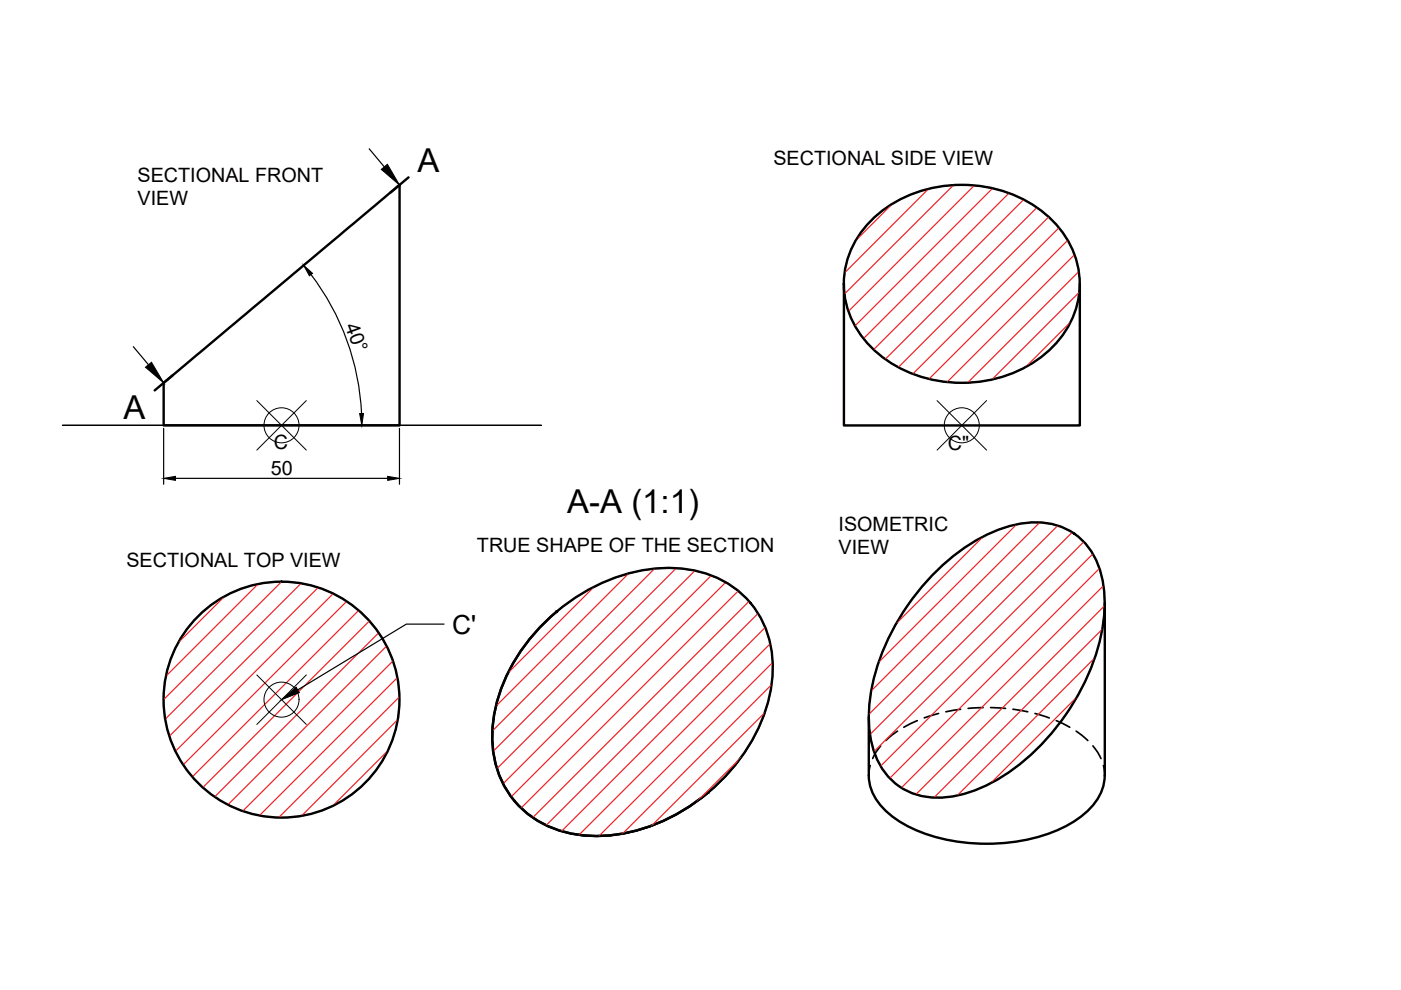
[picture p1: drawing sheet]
<svg xmlns="http://www.w3.org/2000/svg" width="297mm" height="210mm" viewBox="0 0 297 210" stroke-linecap="round" stroke-linejoin="round" font-family="sans-serif">
<!-- layer: MD_Visible -->
<g fill="none" stroke="#000" stroke-width=".51">
<path d="M184.2 47.2a28.2 28.2 0 0 1 29.9-6.2 22 22 0 0 1 14.5 15.6 19.1 19.1 0 0 1-7.7 19 28.5 28.5 0 0 1-35.4-1.2 18.5 18.5 0 0 1-1.3-27.2zM178.9 60.2v30h50v-30M34.7 81.2l50-42v51h-50zM114.5 133a38.5 38.5 0 0 1 27.9-12.6 21.1 21.1 0 0 1 19.6 12.1 26 26 0 0 1-.8 21 40.7 40.7 0 0 1-31.4 23.6 23.8 23.8 0 0 1-19.4-5.9 21.4 21.4 0 0 1-5.7-19.1 36.2 36.2 0 0 1 9.8-19.1zM118 129.7a36.9 36.9 0 0 0-13.6 24.3 21.1 21.1 0 0 0 4.8 15.9M198.9 120.8a34.2 34.2 0 0 1 17.9-9.8 14 14 0 0 1 15.2 6.9 23.4 23.4 0 0 1 1.9 14.4 48.6 48.6 0 0 1-23.2 33.4 23.4 23.4 0 0 1-14.2 3.3 13.6 13.6 0 0 1-11.3-10.1 31.4 31.4 0 0 1 1.6-19.8 51.3 51.3 0 0 1 12.1-18.3zM234.2 127.8v36.7M184.2 152.1v12.4M150.2 168a36.9 36.9 0 0 1-26.4 9.1 21.6 21.6 0 0 1-14.7-7.2M184.2 164.4a11.7 11.7 0 0 0 5.9 9.4 35.3 35.3 0 0 0 21.4 5 31.9 31.9 0 0 0 18.1-6 11.2 11.2 0 0 0 4.6-8.4"/>
<circle cx="59.7" cy="148.3" r="25"/>
</g>
<!-- layer: MD_Hidden -->
<g fill="none" stroke="#000" stroke-width=".36">
<path d="M186.7 158.2l-1 1.3-.7 1.3M190.3 155l-2.5 2M194.5 152.8l-2.9 1.4M199 151.3l-3 .9M203.7 150.4l-3.2 .5M208.4 150l-3.1 .2M210 150l3.2 .2M214.8 150.4l3.1 .5M219.4 151.3l3.1 .9M224 152.8l2.8 1.4M228.2 155l2.4 2M231.7 158.2l1 1.3 .7 1.3"/>
<path d="M184.5 162.3l-.3 2.2M233.9 162.3l.3 2.2"/>
</g>
<!-- layer: MD_Visible -->
<g fill="#000" stroke="#000" stroke-width=".21">
<circle cx="118" cy="129.7" r=".24"/>
<circle cx="150.2" cy="168" r=".24"/>
</g>
<!-- layer: MD_Annotation -->
<path d="M86.6 37.6l-3.8 3.2M36.6 79.6l-3.8 3.2" fill="none" stroke="#000" stroke-width=".51"/>
<path d="M78.3 31.6l3.2 3.8M28.3 73.5l3.2 3.8" fill="none" stroke="#000" stroke-width=".25"/>
<path d="M80.8 35.9l1.3-1.1 2.6 4.4zM30.8 77.9l1.3-1.1 2.6 4.4z" fill="#000" stroke="#000" stroke-width=".21"/>
<!-- layer: 0 -->
<g fill="none" stroke="#ed1f24" stroke-width=".25">
<path d="M202.1 39.3l-23 23M206.6 39.3l-26.7 26.7M210.4 39.9l-29.1 29.2M189.2 43.3l-7.7 7.6M196.8 40.1l-17.7 17.7M213.9 41l-30.8 30.8M217 42.3l-31.8 31.8M219.8 44l-32.1 32.2M222.3 46l-31.8 31.9M224.5 48.3l-30.9 31M226.4 50.9l-29.4 29.4M227.8 54l-27 27"/>
<path d="M228.7 57.6l-23.5 23.5M227 68.3l-9.5 9.5M228.8 61.9l-18.5 18.6M208.4 113.8l-18.3 18.3M215.5 111.2l-29.2 29.2M220.4 110.8l-35.7 35.7M224.2 111.5l-40 40M227.3 112.9l-42.8 42.8M229.8 114.9l-44.5 44.4M231.7 117.4l-45 45M47.5 126.5l-9.6 9.7M54.7 123.9l-19.5 19.4"/>
<path d="M59.7 123.4l-25 24.9M63.8 123.7l-28.8 28.8M67.4 124.6l-31.5 31.5M70.6 125.9l-33.4 33.4M73.5 127.5l-34.7 34.7M76 129.4l-35.2 35.3M78.3 131.6l-35.3 35.4M80.3 134.2l-34.8 34.7M82 137l-33.7 33.6M125.9 124.5l-18.1 18.1M133.3 121.6l-28.1 28.1M138.8 120.6l-34.4 34.3"/>
<path d="M143.3 120.5l-38.7 38.8M147.3 121l-41.9 41.9M150.8 122l-44.1 44.2M153.8 123.5l-45.4 45.4M156.5 125.3l-46 46M158.8 127.5l-45.8 45.8M160.7 130.1l-44.9 44.9M162.2 133l-43.2 43.3M163.3 136.5l-40.6 40.6M232.1 139.5l-29.2 29.2M233.1 120.5l-44.5 44.5M233.7 133.4l-35.7 35.7"/>
<path d="M234 124.2l-42.9 42.8M234.2 128.4l-40 40M82.2 159.2l-11.7 11.7M83.3 140.1l-31.8 31.9M84.3 143.7l-29.3 29.2M84.3 152.6l-20.4 20.4M84.7 147.7l-25.6 25.6M162.2 151l-24.2 24.2M163.6 145.1l-31.7 31.8M163.8 140.4l-36.9 36.9M228.4 147.7l-18.4 18.4M157.4 160.3l-9.8 9.8"/>
</g>
<g fill="none" stroke="#000" stroke-width=".25">
<path d="M65.9 58.2a52.8 52.8 0 0 1 10.8 29.5M184.2 47.2a28.2 28.2 0 0 1 29.9-6.2 22 22 0 0 1 14.5 15.6 19.1 19.1 0 0 1-7.7 19 28.5 28.5 0 0 1-35.4-1.2 18.5 18.5 0 0 1-1.3-27.2zM34.7 90.2h-21.5h101.6h-80.1h50M34.7 90.8v11.9M84.7 90.8v11.9M37.2 101.4h45M94.2 132.3h-8l-23.1 14M114.5 133a38.4 38.4 0 0 1 27.9-12.5 21.2 21.2 0 0 1 19.6 12.1 26 26 0 0 1-.7 20.9 40.6 40.6 0 0 1-31.4 23.6 23.8 23.8 0 0 1-19.5-5.8 21.5 21.5 0 0 1-5.7-19.1 36.1 36.1 0 0 1 9.8-19.2zM198.9 120.8a34.2 34.2 0 0 1 17.9-9.8 14 14 0 0 1 15.2 6.9 23.4 23.4 0 0 1 1.9 14.4 48.6 48.6 0 0 1-23.2 33.4 23.4 23.4 0 0 1-14.2 3.3 13.6 13.6 0 0 1-11.3-10.1 31.4 31.4 0 0 1 1.6-19.8 51.3 51.3 0 0 1 12.1-18.3z"/>
<circle cx="59.7" cy="148.3" r="25"/>
</g>
<g fill="none" stroke="#000" stroke-width=".21">
<path d="M54.4 84.9l10.5 10.5M64.9 84.9l-10.5 10.5M198.7 84.9l10.5 10.5M209.2 84.9l-10.5 10.5M54.4 143.1l10.5 10.5M64.9 143.1l-10.5 10.5"/>
<circle cx="59.7" cy="90.2" r="3.7"/>
<circle cx="203.9" cy="90.2" r="3.7"/>
<circle cx="59.7" cy="148.3" r="3.7"/>
</g>
<path d="M64.4 56.3l1.9 1.6-.7 .6zM76.2 87.7h.9l-.4 2.5zM34.7 101.4l2.5-.4v.8zM82.2 101l2.5 .4-2.5 .4zM59.7 148.4l3.1-2.7 .7 1.1z" fill="#000" stroke="#000" stroke-width=".21"/>
<g font-size="7">
<text x="88.5" y="36.5">A</text>
<text x="26.2" y="88.8">A</text>
<text x="120.3" y="108.7">A-A (1:1)</text>
</g>
<text font-size="5.6" x="95.9" y="134.4">C'</text>
<g font-size="4.2">
<text x="164" y="35">SECTIONAL SIDE VIEW</text>
<text x="29.2" y="38.6">SECTIONAL FRONT</text>
<text x="29.2" y="43.4">VIEW</text>
<text x="73.1" y="69" transform="rotate(70 73.1 69)">40°</text>
<text x="58" y="95.2">C</text>
<text x="201" y="95.3">C&quot;</text>
<text x="57.4" y="100.7">50</text>
<text x="177.8" y="112.5">ISOMETRIC</text>
<text x="101.1" y="116.9">TRUE SHAPE OF THE SECTION</text>
<text x="177.8" y="117.4">VIEW</text>
<text x="26.8" y="120.2">SECTIONAL TOP VIEW</text>
</g>
</svg>
